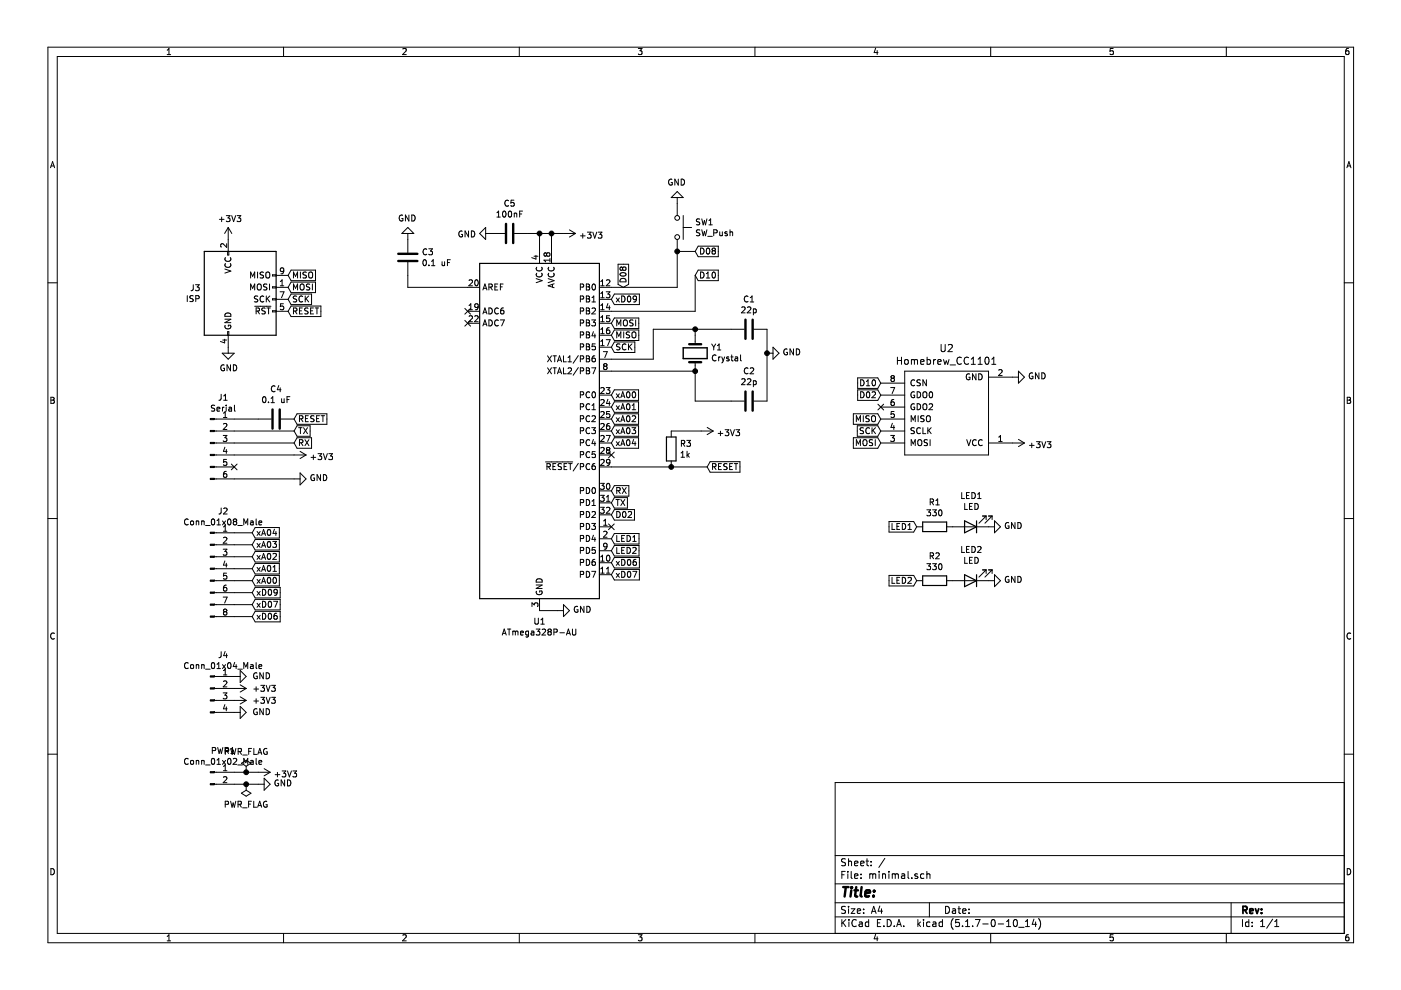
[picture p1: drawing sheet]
EESchema Schematic File Version 4
EELAYER 30 0
EELAYER END
$Descr A4 11693 8268
encoding utf-8
Sheet 1 1
Title ""
Date ""
Rev ""
Comp ""
Comment1 ""
Comment2 ""
Comment3 ""
Comment4 ""
$EndDescr
$Comp
L MCU_Microchip_ATmega:ATmega328P-AU U1
U 1 1
P 4500 3600
F 0 "U1" H 4500 2011 50  0000 C CNN
F 1 "ATmega328P-AU" H 4500 1920 50  0000 C CNN
F 2 "Package_QFP:TQFP-32_7x7mm_P0.8mm" H 4500 3600 50  0001 C CIN
F 3 "http://ww1.microchip.com/downloads/en/DeviceDoc/ATmega328_P%20AVR%20MCU%20with%20picoPower%20Technology%20Data%20Sheet%2040001984A.pdf" H 4500 3600 50  0001 C CNN
	1    4500 3600
	1    0    0    -1  
$EndComp
$Comp
L Device:C C1
U 1 1
P 6250 2750
F 0 "C1" V 5998 2750 50  0000 C CNN
F 1 "22p" V 6089 2750 50  0000 C CNN
F 2 "Capacitor_SMD:C_0805_2012Metric_Pad1.15x1.40mm_HandSolder" H 6288 2600 50  0001 C CNN
F 3 "~" H 6250 2750 50  0001 C CNN
	1    6250 2750
	0    1    1    0   
$EndComp
$Comp
L Device:C C2
U 1 1
P 6250 3350
F 0 "C2" V 5998 3350 50  0000 C CNN
F 1 "22p" V 6089 3350 50  0000 C CNN
F 2 "Capacitor_SMD:C_0805_2012Metric_Pad1.15x1.40mm_HandSolder" H 6288 3200 50  0001 C CNN
F 3 "~" H 6250 3350 50  0001 C CNN
	1    6250 3350
	0    1    1    0   
$EndComp
$Comp
L Device:Crystal Y1
U 1 1
P 5800 2950
F 0 "Y1" V 5846 2819 50  0000 R CNN
F 1 "Crystal" V 5755 2819 50  0000 R CNN
F 2 "Crystal:Crystal_HC49-4H_Vertical" H 5800 2950 50  0001 C CNN
F 3 "~" H 5800 2950 50  0001 C CNN
	1    5800 2950
	0    -1   -1   0   
$EndComp
Wire Wire Line
	6100 2750 5800 2750
Wire Wire Line
	5800 3100 5800 3350
Wire Wire Line
	5800 3350 6100 3350
Connection ~ 5800 3100
$Comp
L power:GND #PWR0101
U 1 1
P 6400 2950
F 0 "#PWR0101" H 6400 2700 50  0001 C CNN
F 1 "GND" V 6405 2822 50  0000 R CNN
F 2 "" H 6400 2950 50  0001 C CNN
F 3 "" H 6400 2950 50  0001 C CNN
	1    6400 2950
	0    -1   -1   0   
$EndComp
Connection ~ 6400 2950
$Comp
L power:GND #PWR0102
U 1 1
P 4650 5100
F 0 "#PWR0102" H 4650 4850 50  0001 C CNN
F 1 "GND" V 4655 4972 50  0000 R CNN
F 2 "" H 4650 5100 50  0001 C CNN
F 3 "" H 4650 5100 50  0001 C CNN
	1    4650 5100
	0    -1   -1   0   
$EndComp
Wire Wire Line
	4650 5100 4500 5100
$Comp
L Connector:AVR-ISP-10 J3
U 1 1
P 2000 2500
F 0 "J3" H 1671 2596 50  0000 R CNN
F 1 "ISP" H 1671 2505 50  0000 R CNN
F 2 "Connector_PinHeader_2.54mm:PinHeader_2x05_P2.54mm_Vertical" V 1750 2550 50  0001 C CNN
F 3 " ~" H 725 1950 50  0001 C CNN
	1    2000 2500
	1    0    0    -1  
$EndComp
$Comp
L power:+3V3 #PWR0103
U 1 1
P 1900 2000
F 0 "#PWR0103" H 1900 1850 50  0001 C CNN
F 1 "+3V3" H 1915 2173 50  0000 C CNN
F 2 "" H 1900 2000 50  0001 C CNN
F 3 "" H 1900 2000 50  0001 C CNN
	1    1900 2000
	1    0    0    -1  
$EndComp
$Comp
L power:GND #PWR0104
U 1 1
P 1900 2900
F 0 "#PWR0104" H 1900 2650 50  0001 C CNN
F 1 "GND" H 1905 2727 50  0000 C CNN
F 2 "" H 1900 2900 50  0001 C CNN
F 3 "" H 1900 2900 50  0001 C CNN
	1    1900 2900
	1    0    0    -1  
$EndComp
Wire Wire Line
	5100 3900 5600 3900
$Comp
L Device:R R3
U 1 1
P 5600 3750
F 0 "R3" H 5670 3796 50  0000 L CNN
F 1 "1k" H 5670 3705 50  0000 L CNN
F 2 "Resistor_SMD:R_0805_2012Metric_Pad1.15x1.40mm_HandSolder" V 5530 3750 50  0001 C CNN
F 3 "~" H 5600 3750 50  0001 C CNN
	1    5600 3750
	1    0    0    -1  
$EndComp
$Comp
L power:+3V3 #PWR0105
U 1 1
P 5850 3600
F 0 "#PWR0105" H 5850 3450 50  0001 C CNN
F 1 "+3V3" V 5865 3728 50  0000 L CNN
F 2 "" H 5850 3600 50  0001 C CNN
F 3 "" H 5850 3600 50  0001 C CNN
	1    5850 3600
	0    1    1    0   
$EndComp
Wire Wire Line
	5850 3600 5600 3600
Text GLabel 5100 4500 2    50   Input ~ 0
LED1
Text GLabel 7650 4400 0    50   Input ~ 0
LED1
$Comp
L Device:LED LED1
U 1 1
P 8100 4400
F 0 "LED1" H 8093 4145 50  0000 C CNN
F 1 "LED" H 8093 4236 50  0000 C CNN
F 2 "LED_SMD:LED_0805_2012Metric_Pad1.15x1.40mm_HandSolder" H 8100 4400 50  0001 C CNN
F 3 "~" H 8100 4400 50  0001 C CNN
	1    8100 4400
	-1   0    0    1   
$EndComp
$Comp
L Device:R R1
U 1 1
P 7800 4400
F 0 "R1" V 7593 4400 50  0000 C CNN
F 1 "330" V 7684 4400 50  0000 C CNN
F 2 "Resistor_SMD:R_0805_2012Metric_Pad1.15x1.40mm_HandSolder" V 7730 4400 50  0001 C CNN
F 3 "~" H 7800 4400 50  0001 C CNN
	1    7800 4400
	0    1    1    0   
$EndComp
$Comp
L power:GND #PWR0106
U 1 1
P 8250 4400
F 0 "#PWR0106" H 8250 4150 50  0001 C CNN
F 1 "GND" V 8255 4272 50  0000 R CNN
F 2 "" H 8250 4400 50  0001 C CNN
F 3 "" H 8250 4400 50  0001 C CNN
	1    8250 4400
	0    -1   -1   0   
$EndComp
Wire Wire Line
	5100 3100 5800 3100
Wire Wire Line
	5800 2750 5800 2800
Wire Wire Line
	6400 2750 6400 2950
Wire Wire Line
	5800 2750 5450 2750
Wire Wire Line
	5450 2750 5450 3000
Wire Wire Line
	5450 3000 5100 3000
Connection ~ 5800 2750
$Comp
L Connector:Conn_01x06_Male J1
U 1 1
P 1750 3700
F 0 "J1" H 1858 4081 50  0000 C CNN
F 1 "Serial" H 1858 3990 50  0000 C CNN
F 2 "Connector_PinHeader_2.54mm:PinHeader_1x06_P2.54mm_Vertical" H 1750 3700 50  0001 C CNN
F 3 "~" H 1750 3700 50  0001 C CNN
	1    1750 3700
	1    0    0    -1  
$EndComp
$Comp
L power:GND #PWR0107
U 1 1
P 2450 4000
F 0 "#PWR0107" H 2450 3750 50  0001 C CNN
F 1 "GND" V 2455 3872 50  0000 R CNN
F 2 "" H 2450 4000 50  0001 C CNN
F 3 "" H 2450 4000 50  0001 C CNN
	1    2450 4000
	0    -1   -1   0   
$EndComp
$Comp
L power:+3V3 #PWR0108
U 1 1
P 2450 3800
F 0 "#PWR0108" H 2450 3650 50  0001 C CNN
F 1 "+3V3" V 2465 3928 50  0000 L CNN
F 2 "" H 2450 3800 50  0001 C CNN
F 3 "" H 2450 3800 50  0001 C CNN
	1    2450 3800
	0    1    1    0   
$EndComp
Text GLabel 2450 3500 2    50   Input ~ 0
RESET
Text GLabel 2450 3600 2    50   Input ~ 0
TX
Text GLabel 2450 3700 2    50   Input ~ 0
RX
Text GLabel 5100 4200 2    50   Input ~ 0
TX
Text GLabel 5100 4100 2    50   Input ~ 0
RX
$Comp
L Device:C C4
U 1 1
P 2300 3500
F 0 "C4" V 2048 3500 50  0000 C CNN
F 1 "0.1 uF" V 2139 3500 50  0000 C CNN
F 2 "Capacitor_SMD:C_0805_2012Metric_Pad1.15x1.40mm_HandSolder" H 2338 3350 50  0001 C CNN
F 3 "~" H 2300 3500 50  0001 C CNN
	1    2300 3500
	0    1    1    0   
$EndComp
Wire Wire Line
	2150 3500 1950 3500
Wire Wire Line
	2450 3600 1950 3600
Wire Wire Line
	2450 3700 1950 3700
Wire Wire Line
	2450 3800 1950 3800
Wire Wire Line
	2450 4000 1950 4000
Text GLabel 5100 2900 2    50   Input ~ 0
SCK
Text GLabel 2400 2500 2    50   Input ~ 0
SCK
Text GLabel 5100 2800 2    50   Input ~ 0
MISO
Text GLabel 5100 2700 2    50   Input ~ 0
MOSI
Text GLabel 2400 2300 2    50   Input ~ 0
MISO
Text GLabel 2400 2400 2    50   Input ~ 0
MOSI
Text GLabel 2400 2600 2    50   Input ~ 0
RESET
Text GLabel 5900 3900 2    50   Input ~ 0
RESET
Wire Wire Line
	5600 3900 5900 3900
Connection ~ 5600 3900
Text GLabel 5800 2300 2    50   Input ~ 0
D10
Wire Wire Line
	5800 2300 5800 2600
Wire Wire Line
	5800 2600 5100 2600
Text GLabel 5100 4300 2    50   Input ~ 0
D02
Text GLabel 5800 2100 2    50   Input ~ 0
D08
Wire Wire Line
	5800 2100 5650 2100
Wire Wire Line
	5650 2100 5650 2400
Wire Wire Line
	5650 2400 5100 2400
Text GLabel 7350 3200 0    50   Input ~ 0
D10
Text GLabel 7350 3300 0    50   Input ~ 0
D02
Text GLabel 7350 3500 0    50   Input ~ 0
MISO
Text GLabel 7350 3600 0    50   Input ~ 0
SCK
Text GLabel 7350 3700 0    50   Input ~ 0
MOSI
$Comp
L power:GND #PWR0109
U 1 1
P 8450 3150
F 0 "#PWR0109" H 8450 2900 50  0001 C CNN
F 1 "GND" V 8455 3022 50  0000 R CNN
F 2 "" H 8450 3150 50  0001 C CNN
F 3 "" H 8450 3150 50  0001 C CNN
	1    8450 3150
	0    -1   -1   0   
$EndComp
$Comp
L power:+3V3 #PWR0110
U 1 1
P 8450 3700
F 0 "#PWR0110" H 8450 3550 50  0001 C CNN
F 1 "+3V3" V 8465 3828 50  0000 L CNN
F 2 "" H 8450 3700 50  0001 C CNN
F 3 "" H 8450 3700 50  0001 C CNN
	1    8450 3700
	0    1    1    0   
$EndComp
$Comp
L Switch:SW_Push SW1
U 1 1
P 5650 1900
F 0 "SW1" V 5604 2048 50  0000 L CNN
F 1 "SW_Push" V 5695 2048 50  0000 L CNN
F 2 "Button_Switch_SMD:SW_Push_1P1T_NO_6x6mm_H9.5mm" H 5650 2100 50  0001 C CNN
F 3 "~" H 5650 2100 50  0001 C CNN
	1    5650 1900
	0    1    1    0   
$EndComp
Connection ~ 5650 2100
$Comp
L power:GND #PWR0111
U 1 1
P 5650 1700
F 0 "#PWR0111" H 5650 1450 50  0001 C CNN
F 1 "GND" H 5655 1527 50  0000 C CNN
F 2 "" H 5650 1700 50  0001 C CNN
F 3 "" H 5650 1700 50  0001 C CNN
	1    5650 1700
	-1   0    0    1   
$EndComp
Text GLabel 5100 4600 2    50   Input ~ 0
LED2
Text GLabel 7650 4850 0    50   Input ~ 0
LED2
$Comp
L Device:LED LED2
U 1 1
P 8100 4850
F 0 "LED2" H 8093 4595 50  0000 C CNN
F 1 "LED" H 8093 4686 50  0000 C CNN
F 2 "LED_SMD:LED_0805_2012Metric_Pad1.15x1.40mm_HandSolder" H 8100 4850 50  0001 C CNN
F 3 "~" H 8100 4850 50  0001 C CNN
	1    8100 4850
	-1   0    0    1   
$EndComp
$Comp
L Device:R R2
U 1 1
P 7800 4850
F 0 "R2" V 7593 4850 50  0000 C CNN
F 1 "330" V 7684 4850 50  0000 C CNN
F 2 "Resistor_SMD:R_0805_2012Metric_Pad1.15x1.40mm_HandSolder" V 7730 4850 50  0001 C CNN
F 3 "~" H 7800 4850 50  0001 C CNN
	1    7800 4850
	0    1    1    0   
$EndComp
$Comp
L power:GND #PWR0112
U 1 1
P 8250 4850
F 0 "#PWR0112" H 8250 4600 50  0001 C CNN
F 1 "GND" V 8255 4722 50  0000 R CNN
F 2 "" H 8250 4850 50  0001 C CNN
F 3 "" H 8250 4850 50  0001 C CNN
	1    8250 4850
	0    -1   -1   0   
$EndComp
Wire Wire Line
	6400 2950 6400 3350
$Comp
L power:+3V3 #PWR0113
U 1 1
P 4700 1950
F 0 "#PWR0113" H 4700 1800 50  0001 C CNN
F 1 "+3V3" V 4715 2078 50  0000 L CNN
F 2 "" H 4700 1950 50  0001 C CNN
F 3 "" H 4700 1950 50  0001 C CNN
	1    4700 1950
	0    1    1    0   
$EndComp
$Comp
L power:GND #PWR0114
U 1 1
P 4100 1950
F 0 "#PWR0114" H 4100 1700 50  0001 C CNN
F 1 "GND" V 4105 1822 50  0000 R CNN
F 2 "" H 4100 1950 50  0001 C CNN
F 3 "" H 4100 1950 50  0001 C CNN
	1    4100 1950
	0    1    1    0   
$EndComp
$Comp
L Device:C C5
U 1 1
P 4250 1950
F 0 "C5" V 3998 1950 50  0000 C CNN
F 1 "100nF" V 4089 1950 50  0000 C CNN
F 2 "Capacitor_SMD:C_0805_2012Metric_Pad1.15x1.40mm_HandSolder" H 4288 1800 50  0001 C CNN
F 3 "~" H 4250 1950 50  0001 C CNN
	1    4250 1950
	0    1    1    0   
$EndComp
Wire Wire Line
	4700 1950 4600 1950
Wire Wire Line
	4600 2100 4600 1950
Connection ~ 4600 1950
Wire Wire Line
	4600 1950 4500 1950
Wire Wire Line
	4500 2100 4500 1950
Connection ~ 4500 1950
Wire Wire Line
	4500 1950 4400 1950
$Comp
L Device:C C3
U 1 1
P 3400 2150
F 0 "C3" H 3515 2196 50  0000 L CNN
F 1 "0.1 uF" H 3515 2105 50  0000 L CNN
F 2 "Capacitor_SMD:C_0805_2012Metric_Pad1.15x1.40mm_HandSolder" H 3438 2000 50  0001 C CNN
F 3 "~" H 3400 2150 50  0001 C CNN
	1    3400 2150
	1    0    0    -1  
$EndComp
$Comp
L power:GND #PWR0115
U 1 1
P 3400 2000
F 0 "#PWR0115" H 3400 1750 50  0001 C CNN
F 1 "GND" H 3405 1827 50  0000 C CNN
F 2 "" H 3400 2000 50  0001 C CNN
F 3 "" H 3400 2000 50  0001 C CNN
	1    3400 2000
	-1   0    0    1   
$EndComp
Wire Wire Line
	3900 2400 3400 2400
Wire Wire Line
	3400 2400 3400 2300
Text GLabel 5100 2500 2    50   Input ~ 0
xD09
Text GLabel 5100 3300 2    50   Input ~ 0
xA00
Text GLabel 5100 3400 2    50   Input ~ 0
xA01
Text GLabel 5100 3500 2    50   Input ~ 0
xA02
Text GLabel 5100 3600 2    50   Input ~ 0
xA03
Text GLabel 5100 4700 2    50   Input ~ 0
xD06
Text GLabel 5100 4800 2    50   Input ~ 0
xD07
$Comp
L Connector:Conn_01x08_Male J2
U 1 1
P 1750 4750
F 0 "J2" H 1858 5231 50  0000 C CNN
F 1 "Conn_01x08_Male" H 1858 5140 50  0000 C CNN
F 2 "Connector_PinHeader_2.54mm:PinHeader_1x08_P2.54mm_Vertical" H 1750 4750 50  0001 C CNN
F 3 "~" H 1750 4750 50  0001 C CNN
	1    1750 4750
	1    0    0    -1  
$EndComp
Text GLabel 2100 5050 2    50   Input ~ 0
xD07
Text GLabel 2100 4950 2    50   Input ~ 0
xD09
Text GLabel 2100 4850 2    50   Input ~ 0
xA00
Text GLabel 2100 4750 2    50   Input ~ 0
xA01
Text GLabel 2100 4650 2    50   Input ~ 0
xA02
Text GLabel 2100 4550 2    50   Input ~ 0
xA03
Wire Wire Line
	2100 4450 1950 4450
Wire Wire Line
	2100 4550 1950 4550
Wire Wire Line
	2100 4650 1950 4650
Wire Wire Line
	2100 4750 1950 4750
Wire Wire Line
	2100 4850 1950 4850
Wire Wire Line
	2100 4950 1950 4950
Wire Wire Line
	2100 5050 1950 5050
Wire Wire Line
	2100 5150 1950 5150
$Comp
L cc1101:Homebrew_CC1101 U2
U 1 1
P 8150 3150
F 0 "U2" H 8400 2913 60  0000 C CNN
F 1 "Homebrew_CC1101" H 8400 3019 60  0000 C CNN
F 2 "lib_sch:cc1101" H 8150 3150 60  0001 C CNN
F 3 "" H 8150 3150 60  0001 C CNN
	1    8150 3150
	-1   0    0    1   
$EndComp
NoConn ~ 3900 2600
NoConn ~ 3900 2700
NoConn ~ 1950 3900
NoConn ~ 7350 3400
$Comp
L Connector:Conn_01x04_Male J4
U 1 1
P 1750 5750
F 0 "J4" H 1858 6031 50  0000 C CNN
F 1 "Conn_01x04_Male" H 1858 5940 50  0000 C CNN
F 2 "Connector_PinHeader_2.54mm:PinHeader_1x04_P2.54mm_Vertical" H 1750 5750 50  0001 C CNN
F 3 "~" H 1750 5750 50  0001 C CNN
	1    1750 5750
	1    0    0    -1  
$EndComp
$Comp
L power:GND #PWR0116
U 1 1
P 1950 5650
F 0 "#PWR0116" H 1950 5400 50  0001 C CNN
F 1 "GND" V 1950 5500 50  0000 R CNN
F 2 "" H 1950 5650 50  0001 C CNN
F 3 "" H 1950 5650 50  0001 C CNN
	1    1950 5650
	0    -1   -1   0   
$EndComp
$Comp
L power:GND #PWR0117
U 1 1
P 1950 5950
F 0 "#PWR0117" H 1950 5700 50  0001 C CNN
F 1 "GND" V 1950 5800 50  0000 R CNN
F 2 "" H 1950 5950 50  0001 C CNN
F 3 "" H 1950 5950 50  0001 C CNN
	1    1950 5950
	0    -1   -1   0   
$EndComp
$Comp
L power:+3V3 #PWR0118
U 1 1
P 1950 5750
F 0 "#PWR0118" H 1950 5600 50  0001 C CNN
F 1 "+3V3" V 1950 5900 50  0000 L CNN
F 2 "" H 1950 5750 50  0001 C CNN
F 3 "" H 1950 5750 50  0001 C CNN
	1    1950 5750
	0    1    1    0   
$EndComp
$Comp
L power:+3V3 #PWR0119
U 1 1
P 1950 5850
F 0 "#PWR0119" H 1950 5700 50  0001 C CNN
F 1 "+3V3" V 1950 6000 50  0000 L CNN
F 2 "" H 1950 5850 50  0001 C CNN
F 3 "" H 1950 5850 50  0001 C CNN
	1    1950 5850
	0    1    1    0   
$EndComp
Text GLabel 5100 3700 2    50   Input ~ 0
xA04
Text GLabel 2100 4450 2    50   Input ~ 0
xA04
Text GLabel 2100 5150 2    50   Input ~ 0
xD06
$Comp
L Connector:Conn_01x02_Male PWR1
U 1 1
P 1750 6450
F 0 "PWR1" H 1858 6631 50  0000 C CNN
F 1 "Conn_01x02_Male" H 1858 6540 50  0000 C CNN
F 2 "Connector_PinHeader_2.54mm:PinHeader_1x02_P2.54mm_Vertical" H 1750 6450 50  0001 C CNN
F 3 "~" H 1750 6450 50  0001 C CNN
	1    1750 6450
	1    0    0    -1  
$EndComp
$Comp
L power:GND #PWR0120
U 1 1
P 2150 6550
F 0 "#PWR0120" H 2150 6300 50  0001 C CNN
F 1 "GND" V 2155 6422 50  0000 R CNN
F 2 "" H 2150 6550 50  0001 C CNN
F 3 "" H 2150 6550 50  0001 C CNN
	1    2150 6550
	0    -1   -1   0   
$EndComp
$Comp
L power:+3V3 #PWR0121
U 1 1
P 2150 6450
F 0 "#PWR0121" H 2150 6300 50  0001 C CNN
F 1 "+3V3" V 2165 6578 50  0000 L CNN
F 2 "" H 2150 6450 50  0001 C CNN
F 3 "" H 2150 6450 50  0001 C CNN
	1    2150 6450
	0    1    1    0   
$EndComp
Wire Wire Line
	2150 6550 2050 6550
Wire Wire Line
	2150 6450 2050 6450
$Comp
L power:PWR_FLAG #FLG0101
U 1 1
P 2050 6550
F 0 "#FLG0101" H 2050 6625 50  0001 C CNN
F 1 "PWR_FLAG" H 2050 6723 50  0000 C CNN
F 2 "" H 2050 6550 50  0001 C CNN
F 3 "~" H 2050 6550 50  0001 C CNN
	1    2050 6550
	-1   0    0    1   
$EndComp
Connection ~ 2050 6550
Wire Wire Line
	2050 6550 1950 6550
$Comp
L power:PWR_FLAG #FLG0102
U 1 1
P 2050 6450
F 0 "#FLG0102" H 2050 6525 50  0001 C CNN
F 1 "PWR_FLAG" H 2050 6623 50  0000 C CNN
F 2 "" H 2050 6450 50  0001 C CNN
F 3 "~" H 2050 6450 50  0001 C CNN
	1    2050 6450
	1    0    0    -1  
$EndComp
Connection ~ 2050 6450
Wire Wire Line
	2050 6450 1950 6450
NoConn ~ 5100 4400
NoConn ~ 5100 3800
Text GLabel 5200 2400 1    50   Input ~ 0
D08
$EndSCHEMATC
